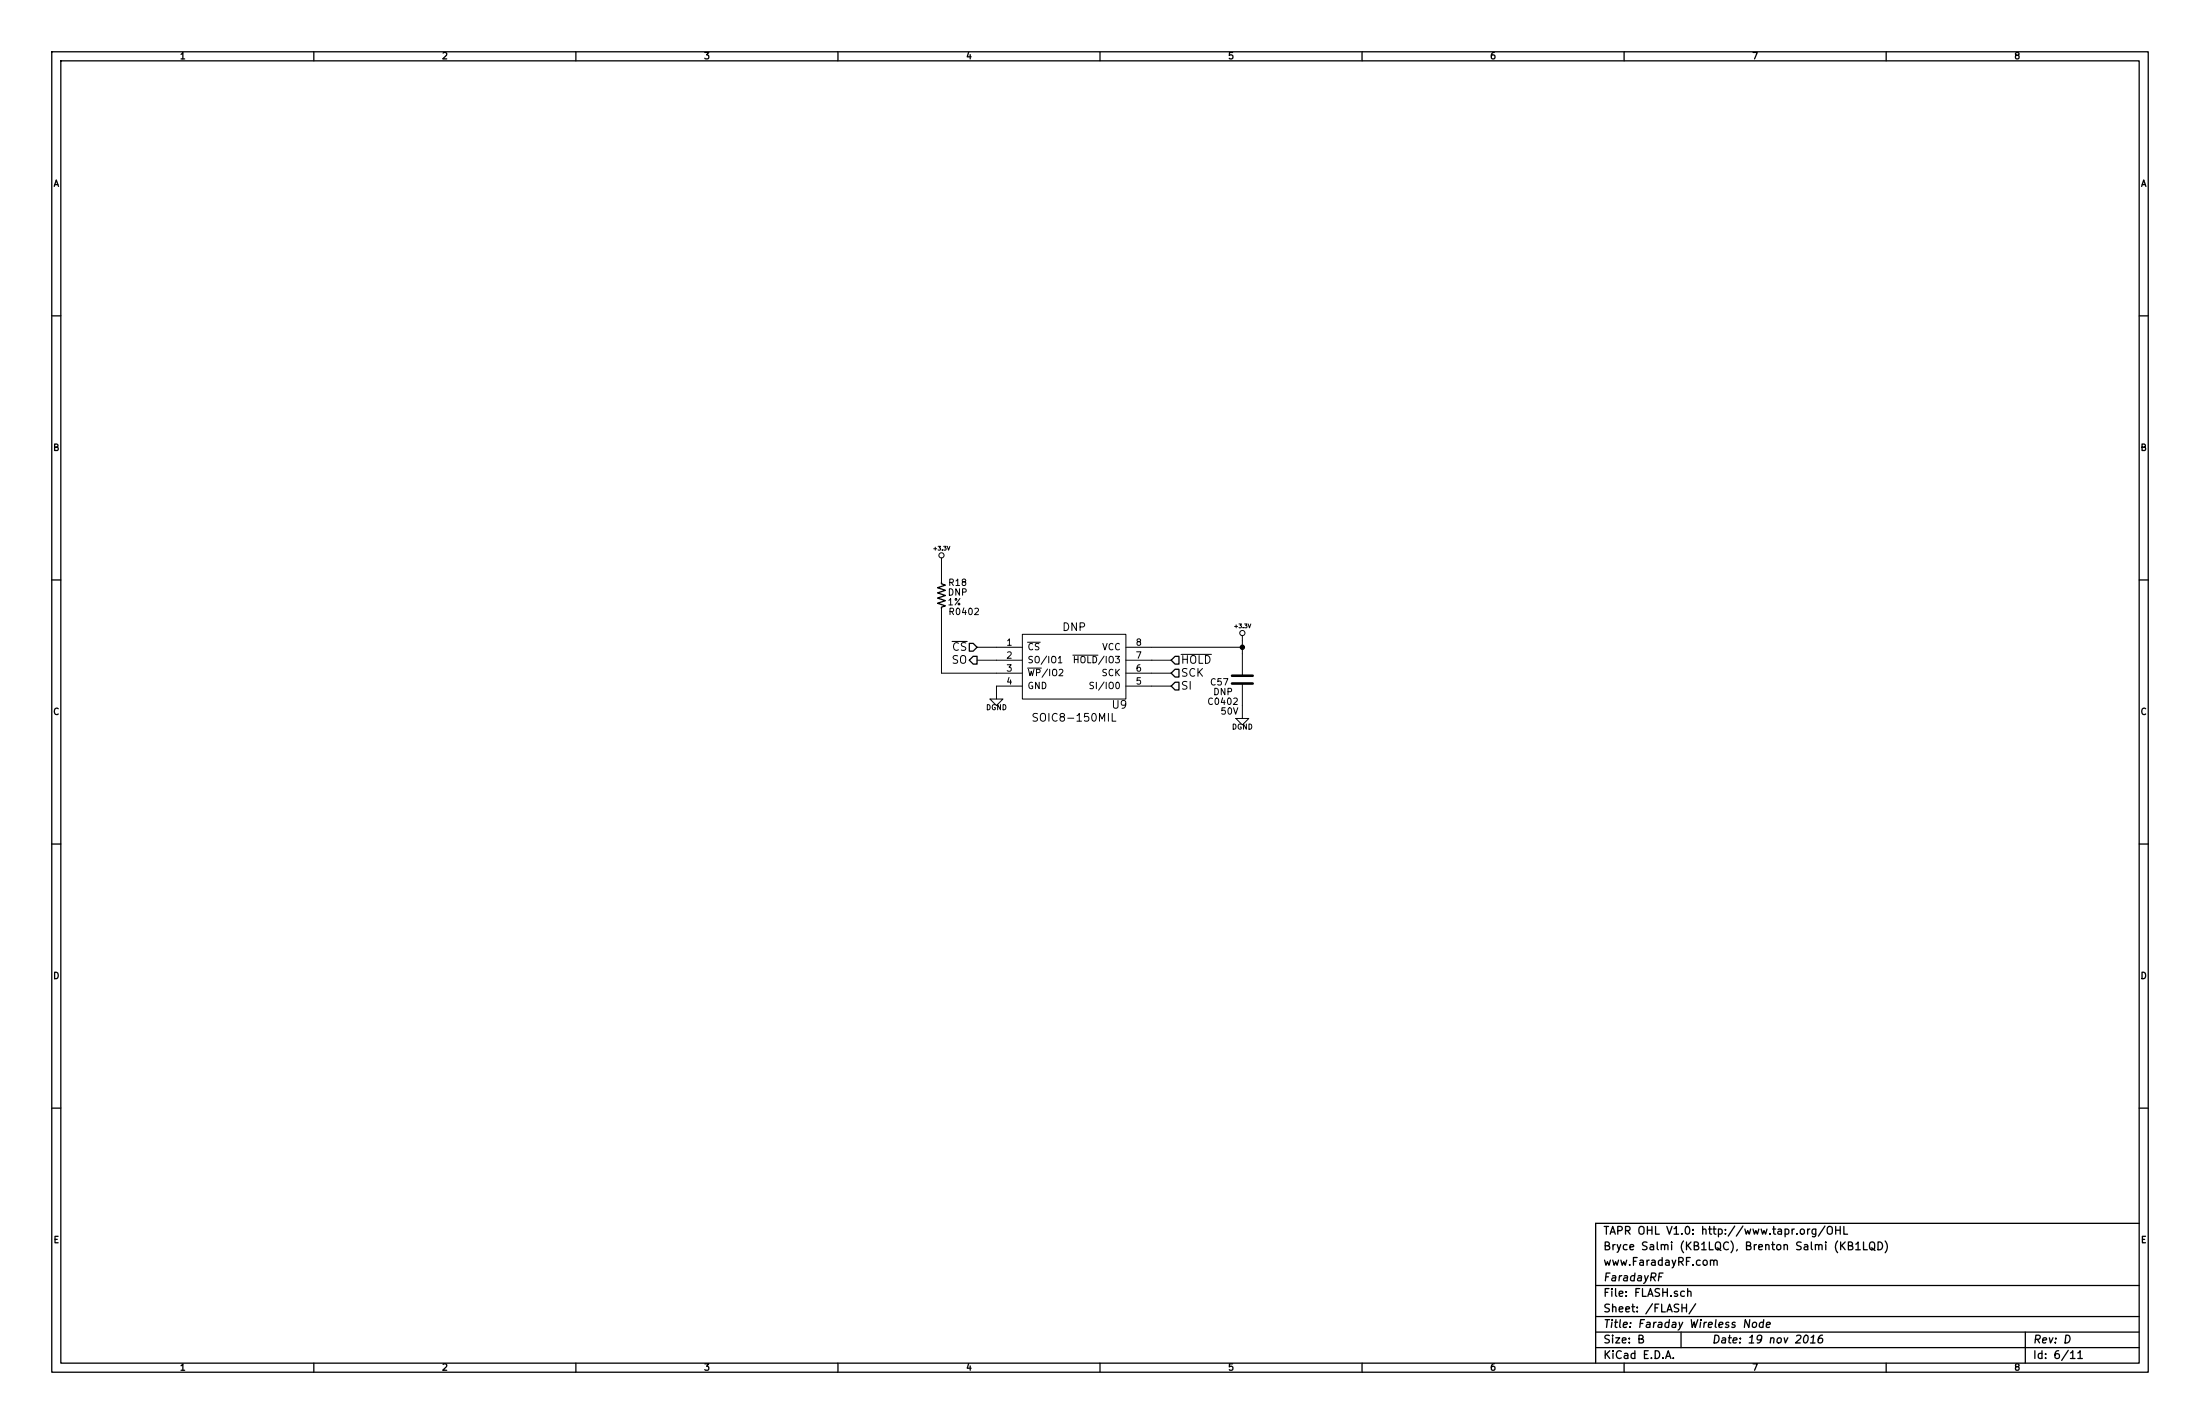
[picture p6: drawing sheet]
<svg xmlns="http://www.w3.org/2000/svg" width="432mm" height="279mm" viewBox="0 0 432 279" stroke-linecap="round" stroke-linejoin="round" font-family="sans-serif">
<g fill="none" stroke="#000" stroke-width=".25">
<path d="M10.2 10.2h411.4v259h-411.4zM11.9 11.9h408v255.6h-408zM61.6 10.2v1.7M113 10.2v1.7M164.5 10.2v1.7M215.9 10.2v1.7M267.3 10.2v1.7M318.8 10.2v1.7M370.2 10.2v1.7M10.2 62h1.7M419.9 62h1.7M10.2 113.8h1.7"/>
<path d="M184.8 114.3v.3l.7 .2-1.5 .5 1.5 .5-1.5 .5 1.5 .5-1.5 .5 1.5 .6-1.5 .5 1.5 .5-.7 .2v.3M419.9 113.8h1.7M190.2 126.2h.8l.8 .8-.8 .8h-.8zM190.2 129.5l.8-.7h.8v1.5h-.8zM230.6 128.8h.8v1.5h-.8l-.7-.8zM230.6 131.3h.8v1.5h-.8l-.7-.7zM230.6 133.9h.8v1.5h-.8l-.7-.8zM10.2 165.6h1.7M419.9 165.6h1.7M10.2 217.4h1.7M419.9 217.4h1.7M313.2 252.2h106.7"/>
<path d="M313.2 258.3h106.7M326.4 249.8h-.7l-.2 1.5M330.1 256.6h.9M331 255.9v1.5M331.2 253.5l.1-.1a.36 .36 0 0 1 .6 .2v.8M331.2 252.8v1.6M332.8 255.8l-1.3 2M335.7 247.4l.1-.1a.36 .36 0 0 1 .6 .2v.8M336.4 247.5a.35 .35 0 0 1 .3-.3 .35 .35 0 0 1 .3 .3v.8M343.4 258.9l-.1 1.6-.8-1.6-.1 1.6M344.1 259.6l.2-.2 .4 .2-.1 .7-.2 .2-.4-.2zM346.1 259.5l-.4-.1-.4 .3v.6l.3 .2 .4-.1"/>
<path d="M346.2 258.9l-.2 1.6M346.7 259.9l.7-.1v-.3h-.6l-.1 .7 .2 .3 .4-.1M355.2 241.1l-.3 .1-.1 .3M356.4 241.1v1.3l-.3 .3-.4-.1M356.4 241.2l-.4-.1-.3 .4v.5l.3 .2 .4-.1M358.2 240.6l-1.3 1.9M358.7 240.9a.5 .5 0 0 1 .6-.3 .5 .5 0 0 1 .3 .5v.9a.53 .53 0 0 1-.6 .2 .53 .53 0 0 1-.4-.5zM360.3 240.6v1.6M360.3 241.4h.9M361.2 240.6v1.6M361.5 244.3l.7 .9M361.9 240.6v1.6h.7"/>
<path d="M362.2 243.7l-.9 .9M362.8 244.4l.6-.1 .2-.2-.2-.3-.6-.1v1.5h.6l.3-.3a.41 .41 0 0 0-.4-.5M364.2 244.1l.5-.4v1.5M364.2 245.2h.9M365.8 243.7v1.5h.7M367 243.9a.5 .5 0 0 1 .6-.2 .5 .5 0 0 1 .3 .5v.8a.53 .53 0 0 1-.6 .2 .53 .53 0 0 1-.4-.5zM367.2 244.9l.8 .5M368.6 243.7a.77 .77 0 0 1 .9 .7 .77 .77 0 0 1-.9 .8zM370 243.5a1.75 1.75 0 0 1 0 2.3M419.9 240h-106.7v27.5M61.6 267.5v1.7M113 267.5v1.7"/>
<path d="M164.5 267.5v1.7M215.9 267.5v1.7M267.3 267.5v1.7M313.2 264.4h106.7M313.2 261.4h106.7M318.8 267.5v1.7M321.7 262.7l.7-.1 .1-.2-.1-.3-.7-.1v1.5h.6l.3-.3a.41 .41 0 0 0-.4-.5M326.9 266.5l.5-1.5 .5 1.5M327.1 266.1h.7M328.4 266.4v.1M329.9 261.4v3M354.2 262.1l.4-.1a.88 .88 0 0 1-.3 1.5l-.2-.1-.1-.5z"/>
<path d="M355.3 263.5h.9M355.5 262.4l.5-.4-.2 1.5M357.7 262l-.4 .1a1.18 1.18 0 0 0-.4 1.3l.5 .1 .2-.1 .2-.5-.3-.3h-.3l-.3 .3M370.2 267.5v1.7M397.5 261.4v6.1M406.4 265.5l.4-.5v1.5M406.4 266.5h.9M407.8 265.5l.5-.5v1.5M407.8 266.5h.9"/>
</g>
<g fill="none" stroke="#000" stroke-width=".2">
<path d="M184.8 109.5v4.8M184.8 119.4v12.7h15.9M191.8 129.5h8.9M191.8 127h8.9M194.3 137.2h2.5l-1.2 1.2zM200.7 124.5h20.3v12.7h-20.3zM200.7 134.6h-5.1v2.6M207.7 129.2l.4-.4v1.2M207.7 130h.7M207.9 131.4l.5-.1 .2 .4-.8 .9h.8M210.6 128.5h4.9M210.9 128.8v1.2"/>
<path d="M210.9 129.4h.7M214.6 133.9h-.5l-.1 .1v.4l.6 .2v.3l-.2 .2h-.5M218.3 140v1.5h.7M221 134.6h8.9M221 132.1h8.9M221 129.5h8.9M221 127h22.8M231.8 128.4h6M243.8 124.7v7.9M243.8 134.1v6.9M203.6 140.1a.62 .62 0 0 0-.8 0v.5l.8 .3v.3l-.3 .3-.6-.1M242.6 141h2.5l-1.3 1.2z"/>
<circle cx="184.8" cy="109" r=".51"/>
<circle cx="243.8" cy="124.2" r=".51"/>
</g>
<path d="M241.8 134.1h4.1M241.8 132.6h4.1" fill="none" stroke="#000" stroke-width=".51"/>
<circle cx="243.8" cy="127" r=".41" fill="#000" stroke="#000" stroke-width=".25"/>
<g font-size="2.1">
<text x="208.6" y="123.9">DNP</text>
<text x="186.8" y="130.3">SO</text>
<text x="186.9" y="127.8">CS</text>
<text x="231.8" y="130.3">HOLD</text>
<text x="231.8" y="132.8">SCK</text>
<text x="231.8" y="135.4">SI</text>
<text x="203.7" y="141.7">SOIC8-150MIL</text>
<text x="218.4" y="139.1">U9</text>
<text x="314.7" y="245.4">Bryce Salmi (KB1LQC), Brenton Salmi (KB1LQD)</text>
<text x="314.7" y="242.3">TAPR OHL V1.0: http://www.tapr.org/OHL</text>
<text x="314.7" y="251.5">FaradayRF</text>
<text x="314.7" y="248.4">www.FaradayRF.com</text>
<text x="314.7" y="254.5">File: FLASH.sch</text>
<text x="314.7" y="257.6">Sheet: /FLASH/</text>
<text x="314.7" y="263.7">Size: B</text>
<text x="314.7" y="260.6">Title: Faraday Wireless Node</text>
<text x="336" y="263.7">Date: 19 nov 2016</text>
<text x="399" y="263.7">Rev: D</text>
<text x="314.7" y="266.7">KiCad E.D.A.</text>
<text x="399" y="266.7">Id: 6/11</text>
</g>
<g font-size="1.8">
<text x="35.4" y="11.7">1</text>
<text x="86.8" y="11.7">2</text>
<text x="138.3" y="11.7">3</text>
<text x="189.7" y="11.7">4</text>
<text x="241.1" y="11.7">5</text>
<text x="292.6" y="11.7">6</text>
<text x="344" y="11.7">7</text>
<text x="395.5" y="11.7">8</text>
<text x="10.4" y="36.7">A</text>
<text x="420.1" y="36.7">A</text>
<text x="10.4" y="88.5">B</text>
<text x="420.1" y="88.5">B</text>
<text x="186" y="118.8">1%</text>
<text x="186.1" y="116.9">DNP</text>
<text x="186.3" y="115">R18</text>
<text x="186.6" y="120.7">R0402</text>
<text x="197.6" y="126.7">1</text>
<text x="197.6" y="129.3">2</text>
<text x="197.6" y="131.8">3</text>
<text x="201.7" y="127.6">CS</text>
<text x="201.7" y="130.2">SO/IO1</text>
<text x="211.6" y="130.2">HOLD/IO3</text>
<text x="216.2" y="127.6">VCC</text>
<text x="223" y="131.8">6</text>
<text x="223" y="129.3">7</text>
<text x="223" y="126.7">8</text>
<text x="197.6" y="134.4">4</text>
<text x="201.7" y="132.7">WP/IO2</text>
<text x="201.7" y="135.3">GND</text>
<text x="215" y="135.3">SI/IO0</text>
<text x="216.2" y="132.7">SCK</text>
<text x="223" y="134.4">5</text>
<text x="237.7" y="134.5">C57</text>
<text x="238.2" y="136.4">DNP</text>
<text x="10.4" y="140.3">C</text>
<text x="237.4" y="138.4">C0402</text>
<text x="239.7" y="140.3">50V</text>
<text x="420.1" y="140.3">C</text>
<text x="10.4" y="192.2">D</text>
<text x="420.1" y="192.2">D</text>
<text x="10.5" y="244">E</text>
<text x="420.2" y="244">E</text>
<text x="35.4" y="269">1</text>
<text x="86.8" y="269">2</text>
<text x="138.3" y="269">3</text>
<text x="189.7" y="269">4</text>
<text x="241.1" y="269">5</text>
<text x="292.6" y="269">6</text>
<text x="344" y="269">7</text>
<text x="395.5" y="269">8</text>
</g>
<g font-size="1.4">
<text x="193.5" y="139.4">DGND</text>
<text x="241.8" y="143.2">DGND</text>
</g>
<g font-size="1.1">
<text x="183.4" y="108">+3.3V</text>
<text x="242.4" y="123.3">+3.3V</text>
</g>
</svg>
